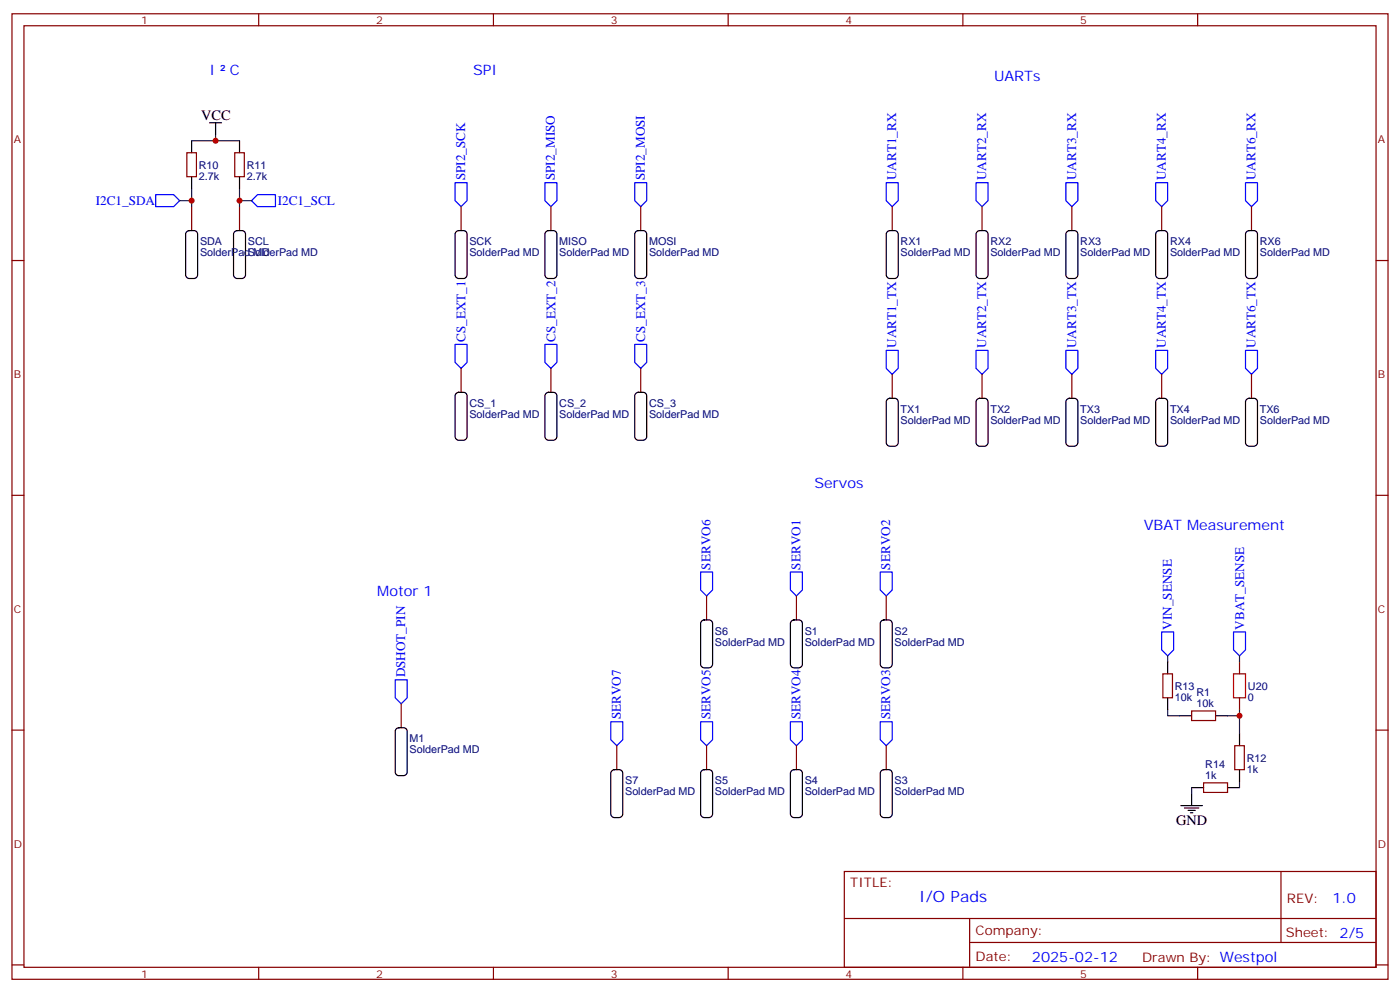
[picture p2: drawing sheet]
<svg xmlns="http://www.w3.org/2000/svg" width="412mm" height="292mm" viewBox="0 0 412 292" stroke-linecap="round" stroke-linejoin="round" font-family="sans-serif">
<g fill="none" stroke="#870000" stroke-width=".35">
<path d="M3.5 4.1h405.4v284.3h-405.4zM7.1 7.6h398.2v277.3h-398.2zM76.2 4.1v3.5M145.3 4.1v3.5M214.5 4.1v3.5M283.6 4.1v3.5M352.8 4.1v3.5M55 45h2.9v7h-2.9zM69.1 45h2.9v7h-2.9zM3.5 76.7h3.6M56.4 60.9v7M70.6 60.9v7"/>
<path d="M135.8 60.9v7M162.3 60.9v7M188.7 60.9v7M262.8 60.9v7M289.3 60.9v7M315.7 60.9v7M342.2 60.9v7M368.7 60.9v7M405.3 76.7h3.6M135.8 108.5v7M162.3 108.5v7M188.7 108.5v7"/>
<path d="M262.8 110.2v7.1M289.3 110.2v7.1M315.7 110.2v7.1M342.2 110.2v7.1M368.7 110.2v7.1M3.5 145.9h3.6M405.3 145.9h3.6M208.1 175.5v7.1M234.6 175.5v7.1M261.1 175.5v7.1M342.5 198.4h2.9v7.1h-2.9zM365.1 194.9v3.5"/>
<path d="M3.5 215h3.6M118.2 207.3v7M181.7 219.6v7.1M208.1 219.6v7.1M234.6 219.6v7.1M261.1 219.6v7.1M351 209.4h7.1v2.8h-7.1zM363.7 219.6h2.8v7.1h-2.8zM365.1 205.5v3.5M405.3 215h3.6M354.5 230.5h7.1v2.9h-7.1zM248.7 256.6h156.6v28.3h-156.6z"/>
<path d="M377.3 256.7v20.8M248.7 270.5h156.5M285.6 277.5h119.6M285.6 270.5v14.1M3.5 284.2h3.6M76.2 284.9v3.5M145.3 284.9v3.5M214.5 284.9v3.5M283.6 284.9v3.5M352.8 284.9v3.5M405.3 284.2h3.6"/>
</g>
<g fill="none" stroke="#000" stroke-width=".35">
<path d="M61.7 36.2h3.6M63.5 36.2v3.5M56.4 41.5v3.5M56.4 52v3.6M70.6 41.5v3.5M70.6 52v3.6M54.9 68.3l.5-.3 1.7-.1 .7 .2 .4 .5v12.4l-.5 .8a3.2 3.2 0 0 1-2.3 .2l-.5-.5-.2-.5v-12zM69 68.3l.6-.3 1.7-.1 .6 .2 .4 .5v12.4l-.5 .8a3.2 3.2 0 0 1-2.3 .2l-.5-.5-.2-.5v-12zM134.3 68.3l.5-.3 1.7-.1 .7 .2 .3 .5 .1 12.4-.5 .8a3.2 3.2 0 0 1-2.3 .2l-.5-.5-.2-.5v-12zM160.7 68.3l.6-.3 1.7-.1 .6 .2 .4 .5v12.4l-.4 .8a3.2 3.2 0 0 1-2.4 .2l-.5-.5-.2-.5v-12zM187.2 68.3l.5-.3 1.7-.1 .7 .2 .3 .5 .1 12.4-.5 .8a3.2 3.2 0 0 1-2.3 .2l-.5-.5-.2-.5v-12zM261.3 68.3l.5-.3 1.7-.1 .7 .2 .3 .5 .1 12.4-.5 .8a3.2 3.2 0 0 1-2.3 .2l-.5-.5-.2-.5v-12z"/>
<path d="M287.7 68.3l.6-.3 1.7-.1 .6 .2 .4 .5v12.4l-.4 .8a3.2 3.2 0 0 1-2.4 .2l-.5-.5-.2-.5v-12zM314.2 68.3l.5-.3 1.7-.1 .7 .2 .3 .5 .1 12.4-.5 .8a3.2 3.2 0 0 1-2.3 .2l-.5-.5-.2-.5v-12zM340.7 68.3l.5-.3 1.7-.1 .6 .2 .4 .5 .1 12.4-.5 .8a3.2 3.2 0 0 1-2.3 .2l-.6-.5-.2-.5v-12zM367.1 68.3l.6-.3 1.7-.1 .6 .2 .4 .5v12.4l-.5 .8a3.2 3.2 0 0 1-2.3 .2l-.5-.5-.2-.5v-12zM134.3 116l.5-.4 1.7-.1 .7 .2 .3 .6 .1 12.3-.5 .8a3.2 3.2 0 0 1-2.3 .2l-.5-.4-.2-.6v-12zM160.7 116l.6-.4 1.7-.1 .6 .2 .4 .6v12.3l-.4 .8a3.2 3.2 0 0 1-2.4 .2l-.5-.4-.2-.6v-12zM187.2 116l.5-.4 1.7-.1 .7 .2 .3 .6 .1 12.3-.5 .8a3.2 3.2 0 0 1-2.3 .2l-.5-.4-.2-.6v-12zM261.3 117.7l.5-.3 1.7-.1 .7 .2 .3 .5 .1 12.4-.5 .8a3.2 3.2 0 0 1-2.3 .1l-.5-.4-.2-.5v-12zM287.7 117.7l.6-.3 1.7-.1 .6 .2 .4 .5v12.4l-.4 .8a3.2 3.2 0 0 1-2.4 .1l-.5-.4-.2-.5v-12zM314.2 117.7l.5-.3 1.7-.1 .7 .2 .3 .5 .1 12.4-.5 .8a3.2 3.2 0 0 1-2.3 .1l-.5-.4-.2-.5v-12zM340.7 117.7l.5-.3 1.7-.1 .6 .2 .4 .5 .1 12.4-.5 .8a3.2 3.2 0 0 1-2.3 .1l-.6-.4-.2-.5v-12zM367.1 117.7l.6-.3 1.7-.1 .6 .2 .4 .5v12.4l-.5 .8a3.2 3.2 0 0 1-2.3 .1l-.5-.4-.2-.5v-12z"/>
<path d="M206.6 183l.5-.4h1.7l.7 .2 .3 .5 .1 12.3-.5 .9a3.2 3.2 0 0 1-2.3 .1l-.5-.4-.2-.6v-12zM233.1 183l.5-.4h1.7l.6 .2 .4 .5 .1 12.3-.5 .9a3.2 3.2 0 0 1-2.3 .1l-.6-.4-.2-.6v-12zM259.5 183l.6-.4h1.7l.6 .2 .4 .5v12.3l-.5 .9a3.2 3.2 0 0 1-2.3 .1l-.5-.4-.2-.6v-12zM344 194.9v3.5M116.7 214.7l.5-.3 1.7-.1 .6 .2 .4 .5v12.4l-.4 .8a3.2 3.2 0 0 1-2.4 .2l-.5-.5-.2-.5v-12zM344 205.5v3.5M347.5 210.8h3.5M358.1 210.8h3.5M365.1 216.1v3.5M180.2 227.1l.5-.4h1.7l.6 .2 .4 .5v12.3l-.4 .9a3.2 3.2 0 0 1-2.4 .1l-.5-.4-.2-.6v-12zM206.6 227.1l.5-.4h1.7l.7 .2 .3 .5 .1 12.3-.5 .9a3.2 3.2 0 0 1-2.3 .1l-.5-.4-.2-.6v-12zM233.1 227.1l.5-.4h1.7l.6 .2 .4 .5 .1 12.3-.5 .9a3.2 3.2 0 0 1-2.3 .1l-.6-.4-.2-.6v-12z"/>
<path d="M259.5 227.1l.6-.4h1.7l.6 .2 .4 .5v12.3l-.5 .9a3.2 3.2 0 0 1-2.3 .1l-.5-.4-.2-.6v-12zM347.8 237.2h6.4M348.9 237.9h4.2M350 238.7h2.1M350.7 239.4h.7M351 233.7v3.5M351 232h3.5M361.6 232h3.5M365.1 226.7v3.5"/>
</g>
<g fill="none" stroke="#00f" stroke-width=".35">
<path d="M45.9 57.3h5.3l1.7 1.8-1.7 1.8h-5.3zM74.1 59.1l1.7-1.8h5.3v3.6h-5.3zM134.1 53.8h3.5v5.3l-1.8 1.8-1.7-1.8zM160.5 53.8h3.5v5.3l-1.7 1.8-1.8-1.8zM187 53.8h3.5v5.3l-1.8 1.8-1.7-1.8zM261.1 53.8h3.5v5.3l-1.8 1.8-1.7-1.8zM287.5 53.8h3.5v5.3l-1.7 1.8-1.8-1.8zM314 53.8h3.5v5.3l-1.8 1.8-1.7-1.8zM340.4 53.8h3.6v5.3l-1.8 1.8-1.8-1.8zM366.9 53.8h3.5v5.3l-1.7 1.8-1.8-1.8zM134.1 101.4h3.5v5.3l-1.8 1.8-1.7-1.8zM160.5 101.4h3.5v5.3l-1.7 1.8-1.8-1.8z"/>
<path d="M187 101.4h3.5v5.3l-1.8 1.8-1.7-1.8zM261.1 103.2h3.5v5.3l-1.8 1.7-1.7-1.7zM287.5 103.2h3.5v5.3l-1.7 1.7-1.8-1.7zM314 103.2h3.5v5.3l-1.8 1.7-1.7-1.7zM340.4 103.2h3.6v5.3l-1.8 1.7-1.8-1.7zM366.9 103.2h3.5v5.3l-1.7 1.7-1.8-1.7zM206.4 168.5h3.5v5.2l-1.8 1.8-1.7-1.8zM232.8 168.5h3.6v5.2l-1.8 1.8-1.8-1.8zM259.3 168.5h3.5v5.2l-1.7 1.8-1.8-1.8zM342.2 186.1h3.5v5.3l-1.7 1.7-1.8-1.7zM363.4 186.1h3.5v5.3l-1.8 1.7-1.7-1.7zM116.4 200.2h3.5v5.3l-1.7 1.8-1.8-1.8z"/>
<path d="M179.9 212.5h3.5v5.3l-1.7 1.8-1.8-1.8zM206.4 212.5h3.5v5.3l-1.8 1.8-1.7-1.8zM232.8 212.5h3.6v5.3l-1.8 1.8-1.8-1.8zM259.3 212.5h3.5v5.3l-1.7 1.8-1.8-1.8z"/>
</g>
<g fill="none" stroke="#008700" stroke-width=".35">
<path d="M63.5 39.7v1.8h-7.1M56.4 55.6v3.5h-3.5M56.4 59.1v1.8M63.5 41.5h7.1M70.6 55.6v3.5h3.5M70.6 59.1v1.8M344 193.1v1.8M365.1 193.1v1.8M344 209v1.8h3.5M361.6 210.8h3.5v5.3M365.1 209v1.8M351 232v1.7"/>
<path d="M365.1 230.2v1.8"/>
</g>
<path d="M363.4 198.4h3.5v7.1h-3.5z" fill="none" stroke="#a10000" stroke-width=".35"/>
<g fill="#c00">
<circle cx="63.5" cy="41.5" r=".88"/>
<circle cx="70.6" cy="59.1" r=".88"/>
<circle cx="56.4" cy="59.1" r=".88"/>
<circle cx="365.1" cy="210.8" r=".88"/>
</g>
<text font-size="4.6" fill="#00f" x="270.8" y="265.7">I/O Pads</text>
<g font-size="4.2" fill="#00f">
<text x="61.7" y="22">I</text>
<text x="67.7" y="22">C</text>
<text x="139.3" y="22">SPI</text>
<text x="292.8" y="23.8">UARTs</text>
<text x="239.9" y="143.8">Servos</text>
<text x="336.9" y="156.1">VBAT Measurement</text>
<text x="111.1" y="175.5">Motor 1</text>
<text x="392.5" y="265.9">1.0</text>
<text x="304" y="283.3">2025-02-12</text>
</g>
<g font-size="4.2">
<text x="59.3" y="35.5">VCC</text>
<text x="346.4" y="242.9">GND</text>
</g>
<g font-size="3.9" fill="#00f">
<text x="137" y="53.1" transform="rotate(-90 137 53.1)">SPI2_SCK</text>
<text x="163.5" y="53.1" transform="rotate(-90 163.5 53.1)">SPI2_MISO</text>
<text x="189.9" y="53.1" transform="rotate(-90 189.9 53.1)">SPI2_MOSI</text>
<text x="264" y="53.1" transform="rotate(-90 264 53.1)">UART1_RX</text>
<text x="290.5" y="53.1" transform="rotate(-90 290.5 53.1)">UART2_RX</text>
<text x="317" y="53.1" transform="rotate(-90 317 53.1)">UART3_RX</text>
<text x="343.4" y="53.1" transform="rotate(-90 343.4 53.1)">UART4_RX</text>
<text x="369.8" y="53.1" transform="rotate(-90 369.8 53.1)">UART6_RX</text>
<text x="28.2" y="60.4">I2C1_SDA</text>
<text x="81.8" y="60.4">I2C1_SCL</text>
<text x="137.1" y="100.7" transform="rotate(-90 137.1 100.7)">CS_EXT_1</text>
<text x="163.6" y="100.7" transform="rotate(-90 163.6 100.7)">CS_EXT_2</text>
<text x="190" y="100.7" transform="rotate(-90 190 100.7)">CS_EXT_3</text>
<text x="264" y="102.5" transform="rotate(-90 264 102.5)">UART1_TX</text>
<text x="290.5" y="102.5" transform="rotate(-90 290.5 102.5)">UART2_TX</text>
<text x="317" y="102.5" transform="rotate(-90 317 102.5)">UART3_TX</text>
<text x="343.4" y="102.5" transform="rotate(-90 343.4 102.5)">UART4_TX</text>
<text x="369.8" y="102.5" transform="rotate(-90 369.8 102.5)">UART6_TX</text>
<text x="209.3" y="167.7" transform="rotate(-90 209.3 167.7)">SERVO6</text>
<text x="235.8" y="167.7" transform="rotate(-90 235.8 167.7)">SERVO1</text>
<text x="262.2" y="167.7" transform="rotate(-90 262.2 167.7)">SERVO2</text>
<text x="345.1" y="185.4" transform="rotate(-90 345.1 185.4)">VIN_SENSE</text>
<text x="366.4" y="185.4" transform="rotate(-90 366.4 185.4)">VBAT_SENSE</text>
<text x="119.4" y="199.5" transform="rotate(-90 119.4 199.5)">DSHOT_PIN</text>
<text x="182.9" y="211.8" transform="rotate(-90 182.9 211.8)">SERVO7</text>
<text x="209.3" y="211.8" transform="rotate(-90 209.3 211.8)">SERVO5</text>
<text x="235.8" y="211.8" transform="rotate(-90 235.8 211.8)">SERVO4</text>
<text x="262.2" y="211.8" transform="rotate(-90 262.2 211.8)">SERVO3</text>
</g>
<g font-size="3.9" fill="#800">
<text x="250.5" y="261.2">TITLE:</text>
<text x="379.1" y="265.9">REV:</text>
<text x="287.4" y="275.4">Company:</text>
<text x="378.7" y="276">Sheet: 2/5</text>
<text x="287.4" y="283.1">Date:</text>
<text x="336.4" y="283.2">Drawn By: Westpol</text>
</g>
<g font-size="3.2" fill="#800">
<text x="41.6" y="7.1">1</text>
<text x="110.8" y="7.1">2</text>
<text x="179.9" y="7.1">3</text>
<text x="249.1" y="7.1">4</text>
<text x="318.2" y="7.1">5</text>
<text x="4.1" y="42.2">A</text>
<text x="405.9" y="42.2">A</text>
<text x="4.1" y="111.3">B</text>
<text x="405.9" y="111.3">B</text>
<text x="4.1" y="180.4">C</text>
<text x="405.9" y="180.4">C</text>
<text x="4.1" y="249.6">D</text>
<text x="405.9" y="249.6">D</text>
<text x="41.6" y="287.9">1</text>
<text x="110.8" y="287.9">2</text>
<text x="179.9" y="287.9">3</text>
<text x="249.1" y="287.9">4</text>
<text x="318.2" y="287.9">5</text>
</g>
<g font-size="3.2" fill="#000080">
<text x="58.6" y="52.9">2.7k</text>
<text x="58.6" y="49.6">R10</text>
<text x="72.7" y="52.9">2.7k</text>
<text x="72.7" y="49.6">R11</text>
<text x="58.9" y="75.5">SolderPad MD</text>
<text x="58.9" y="72.2">SDA</text>
<text x="73" y="75.5">SolderPad MD</text>
<text x="73" y="72.2">SCL</text>
<text x="138.3" y="75.5">SolderPad MD</text>
<text x="138.3" y="72.2">SCK</text>
<text x="164.7" y="75.5">SolderPad MD</text>
<text x="164.7" y="72.2">MISO</text>
<text x="191.2" y="75.5">SolderPad MD</text>
<text x="191.2" y="72.2">MOSI</text>
<text x="265.3" y="75.5">SolderPad MD</text>
<text x="265.3" y="72.2">RX1</text>
<text x="291.7" y="75.5">SolderPad MD</text>
<text x="291.7" y="72.2">RX2</text>
<text x="318.2" y="75.5">SolderPad MD</text>
<text x="318.2" y="72.2">RX3</text>
<text x="344.7" y="75.5">SolderPad MD</text>
<text x="344.7" y="72.2">RX4</text>
<text x="371.1" y="75.5">SolderPad MD</text>
<text x="371.1" y="72.2">RX6</text>
<text x="138.3" y="119.9">CS_1</text>
<text x="164.7" y="119.9">CS_2</text>
<text x="191.2" y="119.9">CS_3</text>
<text x="138.3" y="123.1">SolderPad MD</text>
<text x="164.7" y="123.1">SolderPad MD</text>
<text x="191.2" y="123.1">SolderPad MD</text>
<text x="265.3" y="124.8">SolderPad MD</text>
<text x="265.3" y="121.6">TX1</text>
<text x="291.7" y="124.8">SolderPad MD</text>
<text x="291.7" y="121.6">TX2</text>
<text x="318.2" y="124.8">SolderPad MD</text>
<text x="318.2" y="121.6">TX3</text>
<text x="344.7" y="124.8">SolderPad MD</text>
<text x="344.7" y="121.6">TX4</text>
<text x="371.1" y="124.8">SolderPad MD</text>
<text x="371.1" y="121.6">TX6</text>
<text x="210.6" y="190.1">SolderPad MD</text>
<text x="210.6" y="186.9">S6</text>
<text x="237.1" y="190.1">SolderPad MD</text>
<text x="237.1" y="186.9">S1</text>
<text x="263.5" y="190.1">SolderPad MD</text>
<text x="263.5" y="186.9">S2</text>
<text x="346.1" y="203.1">R13</text>
<text x="367.6" y="203.1">U20</text>
<text x="346.1" y="206.3">10k</text>
<text x="352.4" y="208.3">10k</text>
<text x="352.4" y="205.1">R1</text>
<text x="367.6" y="206.3">0</text>
<text x="120.6" y="221.9">SolderPad MD</text>
<text x="120.6" y="218.6">M1</text>
<text x="355" y="226.3">R14</text>
<text x="367.2" y="227.5">1k</text>
<text x="367.2" y="224.3">R12</text>
<text x="184.1" y="231">S7</text>
<text x="210.6" y="231">S5</text>
<text x="237.1" y="231">S4</text>
<text x="263.5" y="231">S3</text>
<text x="355" y="229.5">1k</text>
<text x="184.1" y="234.2">SolderPad MD</text>
<text x="210.6" y="234.2">SolderPad MD</text>
<text x="237.1" y="234.2">SolderPad MD</text>
<text x="263.5" y="234.2">SolderPad MD</text>
</g>
</svg>
